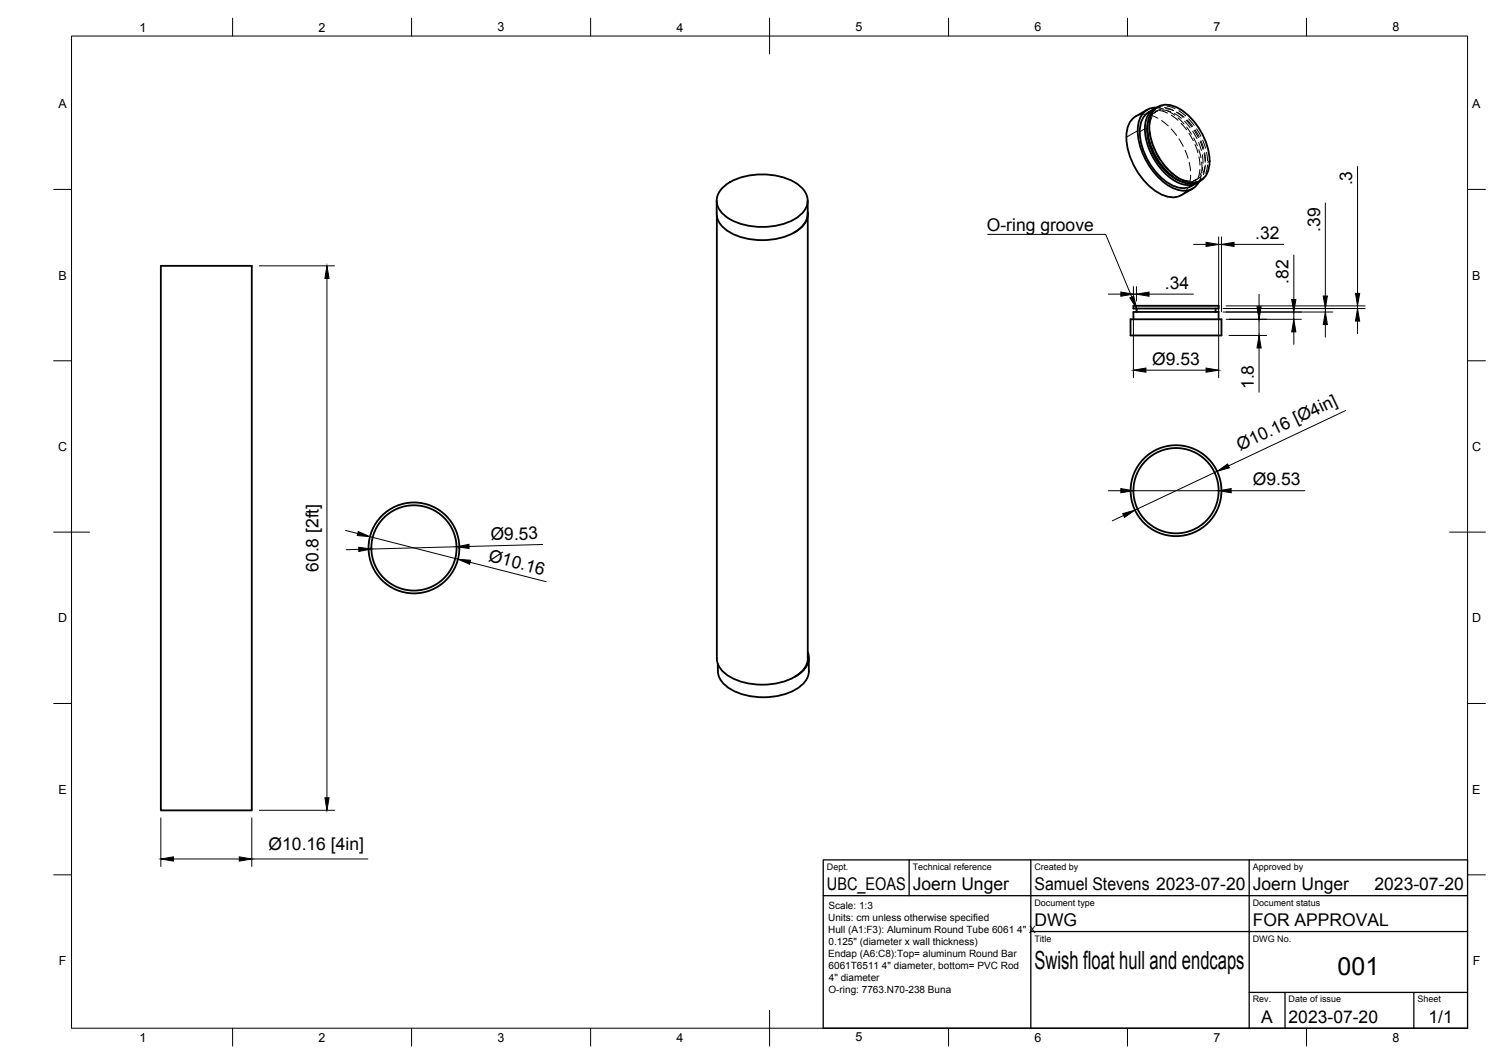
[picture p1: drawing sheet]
<svg xmlns="http://www.w3.org/2000/svg" width="420mm" height="297mm" viewBox="0 0 420 297" stroke-linecap="round" stroke-linejoin="round" font-family="sans-serif">
<!-- layer: Visible -->
<g fill="none" stroke="#000" stroke-width=".51">
<path d="M320.5 30.6a8.4 8.4 0 0 0-5.1 3.9 14.5 14.5 0 0 0 1.9 12.6 14.5 14.5 0 0 0 10 8l1.8-.2 .9-.4M320.5 35a16.5 16.5 0 0 0 8.9 15.4M320.9 31.3a6.9 6.9 0 0 0-2.4 7.3 18.1 18.1 0 0 0 9.8 13.5 5.6 5.6 0 0 0 5.9-1M322.3 30.5l-1.4 .8M322.7 30.3a5.9 5.9 0 0 0-2.9 5.9 18.4 18.4 0 0 0 9.2 14.7 5.5 5.5 0 0 0 5.5 0M322.8 30.3a5.4 5.4 0 0 1 6.7 .1 18.2 18.2 0 0 1 8.3 15.8 4.8 4.8 0 0 1-7.2 4.2 17.9 17.9 0 0 1-9.5-16.4 5.8 5.8 0 0 1 1.7-3.7zM323.1 30a4.8 4.8 0 0 0-5.1 4.4 18.9 18.9 0 0 0 6.6 16.1 8.4 8.4 0 0 0 7.8 2.5 4.5 4.5 0 0 0 2.6-2.3M323.5 29.8a6 6 0 0 0-2.9 6.3 18 18 0 0 0 9.8 14.8 5.1 5.1 0 0 0 5-.5M200.2 56a8.4 8.4 0 0 0 .9 6.4 13.3 13.3 0 0 0 10.2 4.6 16.5 16.5 0 0 0 12.8-3.8 5.1 5.1 0 0 0 1.5-3.5M202 52.3a18.1 18.1 0 0 1 15-3.2 11.5 11.5 0 0 1 8.1 4.8 5.1 5.1 0 0 1-2.1 6.6 19.2 19.2 0 0 1-20.1 0 5 5 0 0 1-.9-8.2zM225.6 56l.1 127.8a7.3 7.3 0 0 1-5.5 6 19.4 19.4 0 0 1-17.7-1.8 5.7 5.7 0 0 1-2.2-4.2v-123.5M225.6 59.1a6 6 0 0 1-3.7 5.8"/>
<path d="M333.2 52.7l-3.2 1.8M44.9 74.2h25.4v152h-25.4zM315.8 89.1h25.4v4.5h-25.4zM316.6 85.4h23.8v.7h-23.8zM316.6 89.1v-2h23.8v2M317.5 86.1v1M339.6 86.1v1M200.5 185.4v1.9M200.6 187.3a7.3 7.3 0 0 0 5.4 6 19.4 19.4 0 0 0 17.7-1.8 5.7 5.7 0 0 0 2.3-4.2M225.7 182.1a5.2 5.2 0 0 1-2.7 6.3l-.9 .5M226 183.6v3.7"/>
<circle cx="328.5" cy="137" r="11.9"/>
<circle cx="328.5" cy="137" r="12.7"/>
<circle cx="115.6" cy="153" r="12.7"/>
<circle cx="115.6" cy="153" r="11.9"/>
</g>
<!-- layer: Hidden -->
<g fill="none" stroke="#000" stroke-width=".28">
<path d="M320.1 31.9l-1.7 .1-1.1 .5M321 33.3l-.5 1.7M321.1 35.9l.3 2.4M321.3 32.1l2.2 .9M321.6 39.4l.8 2.2M321.8 32.6l-.6 2.2M322.7 30.8l-1.8 .5M323.1 30.1l1.9 .3M323.4 30.8l-.7 .4M323.5 30.9l-.9 .4-1 1M323.9 30.8l2.3 .8M324.1 30l-1.4 .3"/>
<path d="M324.5 30.4l-1.1 .4-.9 .8M324.5 33.6l1.8 1.5M324.7 30.7l2.3 .5M324.8 29.6l-1.8 .5M325.3 30l2.3 .7M325.6 30.3l2.3 .6M326 29.6l2.3 .7M326.1 30.9l2.1 1.3M327.2 32.1l1.9 1.5M327.2 36l1.5 1.8M328.1 31.7l2 1.3M328.6 31.3l1.9 1.5"/>
<path d="M328.9 31.4l1.9 1.3M329.1 32.9l1.7 1.7M329.3 30.9l1.9 1.4M329.4 38.8l1.2 2.1M329.9 34.4l1.6 1.8M330.9 33.9l1.6 1.8M331.4 33.6l1.5 1.8M331.5 35.5l1.4 2M331.7 33.5l1.5 1.8M332.1 33.2l1.5 1.8M332.2 37.2l1.2 2.1M333.2 36.6l1.2 2.1"/>
<path d="M333.5 38.5l1 2.2M333.6 36.4l1.2 2M333.9 36.2l1.1 2M334.3 36l1.2 2M334.9 39.8l.7 2.2M335.3 39.5l.8 2.2M335.5 39.3l.8 2.2M336 39.1l.8 2.3M322.9 42.6l1.1 2M324.7 45.6l1.5 1.8M327.1 48.1l1.9 1.4M329.4 50.4l1.7 .5"/>
<path d="M330 50l2.3 .5M331.1 42l.8 2.2M331.9 52.4l-1 1.4-.9 .7M332.2 45.3l.4 2.4M332.6 48.9l-.3 2.3M333.8 40.4l.8 2.2M334.1 50.7l-1.3 1.3M334.5 49.9l-.9 .6-1.3 .4M334.5 50l-.7 .4M334.9 41.8l.6 2.3M334.9 43.8l.3 2.3M335.2 47.3l-.5 2.3"/>
<path d="M335.4 49.3l-.9 .7-1.1 .4M335.6 49.8l-1.1 1.1M335.6 48.8l-.6 1.9M335.7 45.3l.1 2.3M335.9 43.2l.2 2.4M336 46.7l-.8 2.3M336.3 49.5l-1.4 1.3M336.4 42.9l.3 2.4M336.5 42.6l.3 2.3M336.7 46.5l-.6 2.3M336.7 46.1l-.7 2.2M337.1 42.5l.3 2.4"/>
<path d="M337.3 46.1l-.5 2.3"/>
</g>
<!-- layer: Hidden Narrow -->
<path d="M337.9 45l-.5 .3" fill="none" stroke="#000" stroke-width=".28"/>
<!-- layer: Visible Narrow -->
<path d="M317.8 36.5l-3.2 1.8M319.8 36l-1.4 .8" fill="none" stroke="#000" stroke-width=".28"/>
<!-- layer: BORDER -->
<g fill="none" stroke="#000" stroke-width=".28">
<path d="M20 10.1h390v276.9h-390zM65 5.1v5M115 5.1v5M165 5.1v5M215 5.1v10M265 5.1v5M315 5.1v5M365 5.1v5M15 52.9h5M410 52.9h5M15 100.7h5M410 100.7h5"/>
<path d="M15 148.6h10M405 148.6h10M15 196.4h5M410 196.4h5M15 244.2h5M410 244.2h5M65 287v5M115 287v5M165 287v5M215 282.1v9.9M265 287v5M315 287v5"/>
<path d="M365 287v5"/>
</g>
<!-- layer: TITLEBLOCK -->
<path d="M230 240.1h180v46.9h-180zM230 250h180M254 240.1v9.9M288 240.1v46.9M349 240.1v46.9M288 260.1h122M349 277.1h61M359 277.1v9.9M395 277.1v9.9" fill="none" stroke="#000" stroke-width=".36"/>
<!-- layer: FD_Dimensions -->
<g fill="none" stroke="#000" stroke-width=".28">
<path d="M370.2 56.7v25.9M379.2 46.5v35.4M72.5 74.2h21M91.3 77.7v145M333.4 68.2h3.5M340.4 66.1v20.9M340.4 68.2h.8M341.2 66.1v20.9M344.7 68.2h13.9M361.4 71.2v12.4M309.6 82.1h3.5M316.6 80v4"/>
<path d="M316.6 89.2v16.2M316.6 82.1h.9M317.5 80v4M321 82.1h12.4M340.4 89.2v16.2M341.7 87.1h30.6M341.7 86.1h39.7M342.5 89.1h21M342.5 85.4h38.9M343.3 93.6h10.5M351.7 82.2v3.4M351.7 89.1v4.5"/>
<path d="M351.7 97.1v12.4M361.4 87.1v2M361.4 92.7v3.4M370.2 86.1v1M370.2 90.6v3.5M379.2 85.4v.7M379.2 89.6v3.5M320.1 103.3h16.8M375.9 114.6l-32.7 15.5M309.6 137h3.5M316.6 137h23.8M340 131.6l-22.9 10.8"/>
<path d="M343.9 137h20.6M96.5 148.1l3.4 .9M100.2 153.4l-3.5 .1M103.3 149.8l24.6 6.3M127.5 152.6l-23.8 .7M131.3 157l21.3 5.4M151.6 152l-20.6 .6M313.9 143.9l-3.2 1.5M44.9 228.3v13.6M48.5 239.8h18.3M70.3 228.3v13.6M70.3 239.8h32.5"/>
<path d="M72.5 226.2h21"/>
</g>
<g fill="#000" stroke="#000" stroke-width=".28">
<path d="M91.3 74.2l.6 3.5h-1.1zM336.9 67.7l3.5 .5-3.5 .6zM341.2 68.2l3.5-.5v1.1zM313.1 81.5l3.5 .6-3.5 .6zM317.5 82.1l3.5-.6v1.2zM351.2 85.6h1.1l-.6 3.5zM351.7 93.6l.6 3.5h-1.1zM361.4 89.1l.6 3.6h-1.2zM360.8 83.6h1.2l-.6 3.5zM370.2 87.1l.6 3.5h-1.1zM369.7 82.6h1.1l-.6 3.5zM379.2 86.1l.6 3.5h-1.1z"/>
<path d="M378.7 81.9h1.1l-.6 3.5zM316.6 103.3l3.5-.5v1.1zM336.9 102.8l3.5 .5-3.5 .6zM313.1 136.4l3.5 .6-3.5 .6zM340 131.6l2.9-2.1 .5 1.1zM340.4 137l3.5-.6v1.2zM100.1 148.4l3.2 1.4-3.5-.3zM100.2 152.8l3.5 .5-3.5 .7zM127.5 152.6l3.5-.6v1.1zM127.9 156.1l3.6 .3-.3 1.1zM313.6 143.4l3.5-1-3 2zM44.9 239.8l3.6-.6v1.2z"/>
<path d="M66.8 239.2l3.5 .6-3.5 .6zM90.8 222.7h1.1l-.6 3.5z"/>
</g>
<!-- layer: Leaders -->
<path d="M315.6 83.1l1.1-.4 .8 3.4z" fill="#000" stroke="#000" stroke-width=".28"/>
<path d="M275.9 65.4h33l7.3 17.5" fill="none" stroke="#000" stroke-width=".28"/>
<g font-size="7">
<text x="289" y="270.6">Swish float hull and endcaps</text>
<text x="373.7" y="272.3">001</text>
</g>
<g font-size="4.9">
<text x="377.8" y="51.8" transform="rotate(-90 377.8 51.8)">.3</text>
<text x="275.7" y="64.4">O-ring groove</text>
<text x="368.8" y="64.7" transform="rotate(-90 368.8 64.7)">.39</text>
<text x="350.7" y="66.8">.32</text>
<text x="325.4" y="80.7">.34</text>
<text x="360" y="79.1" transform="rotate(-90 360 79.1)">.82</text>
<text x="321.9" y="101.8">Ø9.53</text>
<text x="350.3" y="108.6" transform="rotate(-90 350.3 108.6)">1.8</text>
<text x="346.4" y="125.9" transform="rotate(-25 346.4 125.9)">Ø10.16 [Ø4in]</text>
<text x="350" y="135.5">Ø9.53</text>
<text x="137.1" y="150.9" transform="rotate(-2 137.1 150.9)">Ø9.53</text>
<text x="89" y="159.7" transform="rotate(-90 89 159.7)">60.8 [2ft]</text>
<text x="136.3" y="156.6" transform="rotate(14 136.3 156.6)">Ø10.16</text>
<text x="75" y="237.4">Ø10.16 [4in]</text>
<text x="231" y="248.5">UBC_EOAS</text>
<text x="255" y="248.5">Joern Unger</text>
<text x="289" y="248.5">Samuel Stevens 2023-07-20</text>
<text x="350" y="248.5">Joern Unger</text>
<text x="384" y="248.5">2023-07-20</text>
<text x="289" y="258.6">DWG</text>
<text x="350" y="258.6">FOR APPROVAL</text>
<text x="352.3" y="285.7">A</text>
<text x="360" y="285.5">2023-07-20</text>
<text x="399.1" y="285.7">1/1</text>
</g>
<g font-size="3.5">
<text x="39" y="8.8">1</text>
<text x="89" y="8.8">2</text>
<text x="139" y="8.8">3</text>
<text x="189" y="8.8">4</text>
<text x="239" y="8.8">5</text>
<text x="289" y="8.8">6</text>
<text x="339" y="8.8">7</text>
<text x="389" y="8.8">8</text>
<text x="16.3" y="30.2">A</text>
<text x="411.3" y="30.2">A</text>
<text x="16.3" y="78">B</text>
<text x="411.3" y="78">B</text>
<text x="16.2" y="125.9">C</text>
<text x="411.2" y="125.9">C</text>
<text x="16.2" y="173.7">D</text>
<text x="411.2" y="173.7">D</text>
<text x="16.3" y="221.6">E</text>
<text x="411.3" y="221.6">E</text>
<text x="16.4" y="269.4">F</text>
<text x="411.4" y="269.4">F</text>
<text x="39" y="290.8">1</text>
<text x="89" y="290.8">2</text>
<text x="139" y="290.8">3</text>
<text x="189" y="290.8">4</text>
<text x="239" y="290.8">5</text>
<text x="289" y="290.8">6</text>
<text x="339" y="290.8">7</text>
<text x="389" y="290.8">8</text>
</g>
<g font-size="2.8">
<text x="231.4" y="257.1">Units: cm unless otherwise specified</text>
<text x="231.5" y="253.7">Scale: 1:3</text>
<text x="231.4" y="260.4">Hull (A1:F3): Aluminum Round Tube 6061 4&quot; X</text>
<text x="231.5" y="263.8">0.125&quot; (diameter x wall thickness)</text>
<text x="231.4" y="267.2">Endap (A6:C8):Top= aluminum Round Bar</text>
<text x="231.5" y="270.5">6061T6511 4&quot; diameter, bottom= PVC Rod</text>
<text x="231.5" y="273.8">4&quot; diameter</text>
<text x="231.4" y="277.2">O-ring: 7763.N70-238 Buna</text>
</g>
<g font-size="2.5">
<text x="231" y="242.9">Dept.</text>
<text x="255" y="242.9">Technical reference</text>
<text x="289" y="242.9">Created by</text>
<text x="350" y="242.9">Approved by</text>
<text x="289" y="252.8">Document type</text>
<text x="350" y="252.8">Document status</text>
<text x="289" y="262.9">Title</text>
<text x="350" y="262.9">DWG No.</text>
<text x="350" y="279.9">Rev.</text>
<text x="360" y="279.9">Date of issue</text>
<text x="396" y="279.9">Sheet</text>
</g>
</svg>
